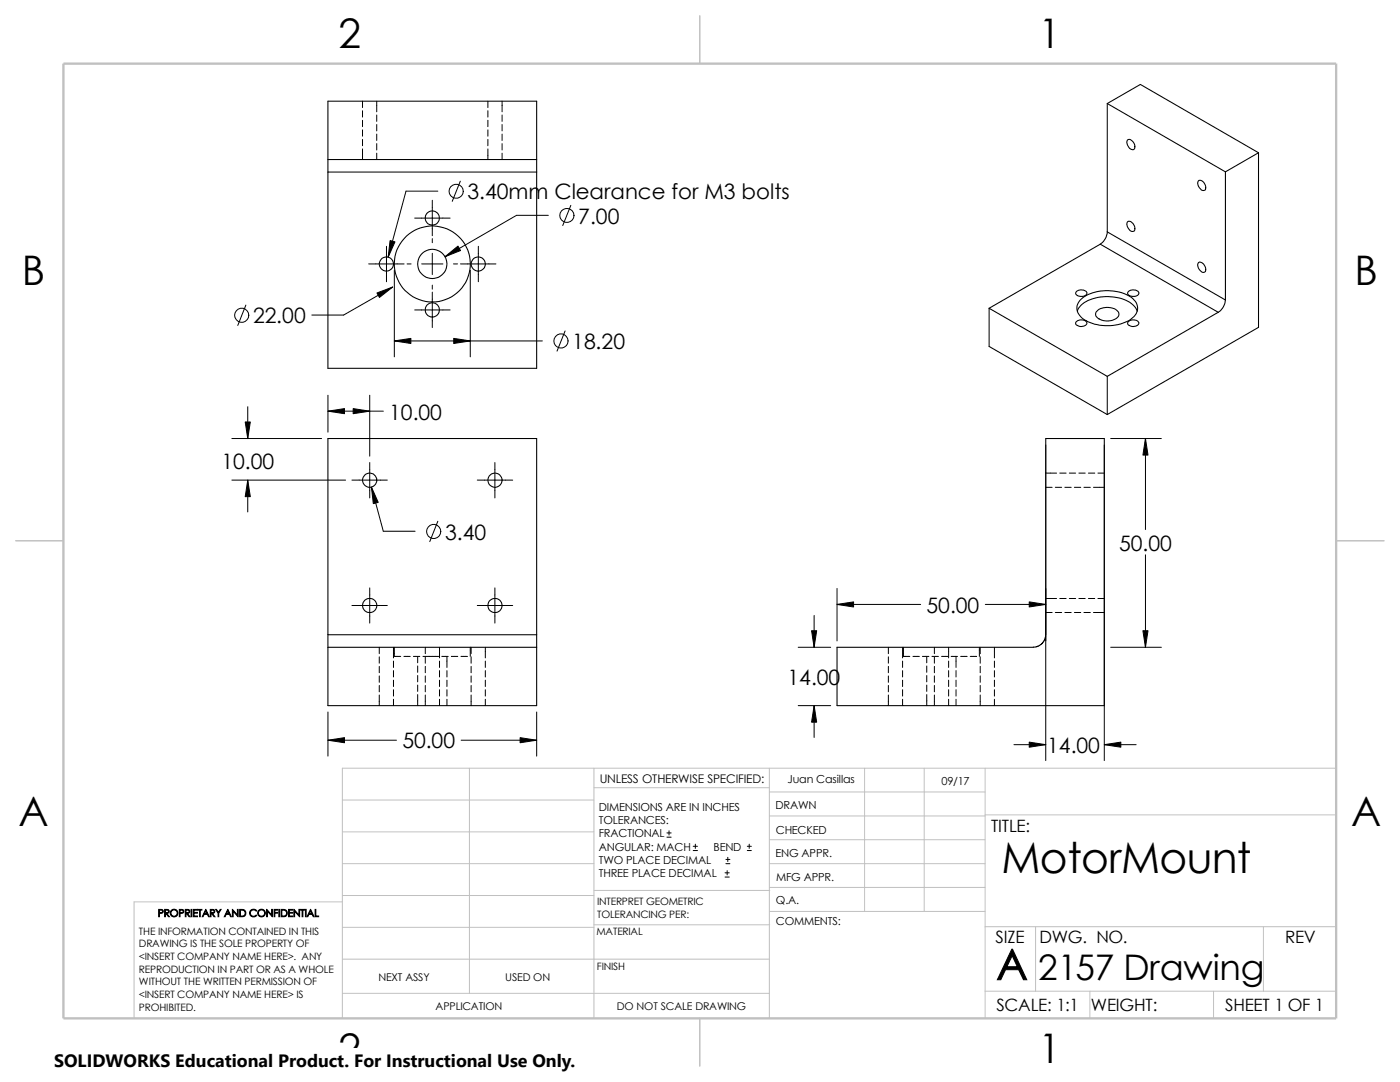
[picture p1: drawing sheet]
<svg xmlns="http://www.w3.org/2000/svg" width="279mm" height="216mm" viewBox="0 0 279 216" stroke-linecap="round" stroke-linejoin="round" font-family="sans-serif">
<g fill="none" stroke="#c0c0c0" stroke-width=".2">
<path d="M68.3 159.6h50.2M93.7 153.3v44.9M118.5 157.2h35M118.5 153.3v49.9M153.5 158h43.1M153.5 153.3v49.9M172.6 153.3v28.6M184.4 153.3v28.6M196.6 153.3v49.9M266.7 153.3h-198.4v49.9M68.3 180h-41.5v23.2M68.3 172.3h50.2"/>
<path d="M68.3 166h50.2M68.3 178.7h50.2M118.5 177.7h35.1M153.5 177.1h43.1M153.5 172.3h43.1M153.5 162.8h43.1M153.5 167.6h43.1M196.6 162.6h70.1M68.3 191.4h85.2M68.3 185h50.2M68.3 198.2h85.2M118.5 184.5h35.1"/>
<path d="M153.6 181.9h43M196.6 197.8h70.1M196.6 184.9h70.1M206.7 184.9v12.9M217.5 197.8v5.4M242.2 197.8v5.4M252.1 184.9v12.9"/>
</g>
<path d="M139.7 3.1v9.6M3.1 107.9h9.6M266.7 107.9h9.5M139.7 203.2v9.5" fill="none" stroke="#c0c0c0" stroke-width=".21"/>
<path d="M12.7 12.7h254v190.5h-254z" fill="none" stroke="#c0c0c0" stroke-width=".47"/>
<g fill="none" stroke="#000" stroke-width=".2">
<path d="M72.3 20.2v1.3M72.3 22.1v1.3M72.3 24v1.3M72.3 25.9v1.3M72.3 27.8v1.3M72.3 29.7v2.1M75.2 20.2v2.1M75.2 22.9v1.3M75.2 24.8v1.3M75.2 26.8v1.2M75.2 28.7v1.2M75.2 30.6v1.2"/>
<path d="M86.3 40v7M87.4 38.1h-6.4l-3.5 13.2M91.9 36.2l-1.6 4M97.4 20.2v1.3M97.4 22.1v1.3M97.4 24v1.3M97.4 25.9v1.3M97.4 27.8v1.3M97.4 29.7v2.1M100.2 20.2v2.1M100.2 22.9v1.3M100.2 24.8v1.3"/>
<path d="M100.2 26.8v1.2M100.2 28.7v1.2M100.2 30.6v1.2M73.6 52.7h7M77.1 49.1v7.1M78.4 57.3l-9.8 5.6h-6.4M78.7 53.9v17.3M81.2 52.7h.8M82.8 43.5h7M84.2 52.7h4.2M86.3 47.6v.8M86.3 50.5v4.3"/>
<path d="M86.3 56.9v.8M86.3 58.3v7.1M90.5 52.7h.8M91.9 52.7h7.1M93.9 53.9v17.3M95.5 49.1v7.1M109.4 43h-6.3l-14.3 8.2M113.9 41l-1.6 4M49.1 60.9l-1.6 4M65.4 78.9v7.3M73.8 78.9v12.1M78.7 68h29.5"/>
<path d="M82.8 61.8h7M112.8 66l-1.6 4.1M46.3 87.5h17.9M46.3 95.8h22.7M49.4 81.2v6.3M49.4 95.8v6.4M65.4 82h11.1M70.2 95.8h7.1M73.8 92.3v7.1M74.1 97.2l2.4 8.8h6.3M95.2 95.8h7.1M98.8 92.3v7.1"/>
<path d="M208.7 97.2h1.3M208.7 94.4h2.2M208.7 88.8v63M210.6 97.2h1.3M211.5 94.4h1.3M212.5 97.2h1.3M213.4 94.4h1.3M214.4 97.2h1.3M215.3 94.4h1.3M216.3 97.2h1.3M217.2 94.4h1.3M218.2 97.2h2.2"/>
<path d="M219.1 94.4h1.3M220.4 88.8v63M221.7 87.5h10.1M228.6 87.5v18.2M73.8 117.3v7M87.4 104l-1.6 4.1M98.8 117.3v7M167 117.4v10.5M208.7 119.4h2.2M211.5 119.4h1.3M213.4 119.4h1.3M215.3 119.4h1.3"/>
<path d="M217.2 119.4h1.3M219.1 119.4h1.3M228.6 110.7v18.5M70.2 120.8h7.1M75.7 129.2v1.2M75.7 131.1v1.2M75.7 133v1.2M75.7 134.9v1.2M75.7 136.8v1.2M75.7 138.7v2.1M78.5 129.2v2.1M78.5 131.9v1.3"/>
<path d="M78.5 133.8v1.3M78.5 135.7v1.3M78.5 137.6v1.3M78.5 139.5v1.3M78.7 129.2v1.8h1.3M80.6 131h1.3M82.5 131h1.3M83.4 131v1.2M83.4 132.9v1.3M83.4 134.8v1.3M83.4 136.7v1.3M83.4 138.6v2.2"/>
<path d="M84.4 131h3.1M84.9 129.2v1.2M84.9 131.1v1.2M84.9 133v1.2M84.9 134.9v1.2M84.9 136.8v1.2M84.9 138.7v2.1M87.7 129.2v2.1M87.7 131.9v1.3M87.7 133.8v1.3M87.7 135.7v1.3M87.7 137.6v1.3"/>
<path d="M87.7 139.5v1.3M88.2 131h1.3M89.2 131v2.2M89.2 133.8v1.3M89.2 135.7v1.3M89.2 137.6v1.3M89.2 139.5v1.3M90.1 131h1.3M92 131h1.3M93.9 129.2v1.8M94 129.2v1.2M94 131.1v1.2"/>
<path d="M94 133v1.2M94 134.9v1.2M94 136.8v1.2M94 138.7v2.1M95.2 120.8h7.1M96.9 129.2v2.1M96.9 131.9v1.3M96.9 133.8v1.3M96.9 135.7v1.3M96.9 137.6v1.3M96.9 139.5v1.3M159.3 129.2h6.5"/>
<path d="M162.5 122.8v6.4M167 120.6h16.7M177.3 129.2v1.2M177.3 131.1v1.2M177.3 133v1.2M177.3 134.9v1.2M177.3 136.8v1.2M177.3 138.7v2.1M180.1 129.2v2.1M180.1 131.9v1.3M180.1 133.8v1.3M180.1 135.7v1.3"/>
<path d="M180.1 137.6v1.3M180.1 139.5v1.3M180.3 129.2v1.8h1.3M182.2 131h1.3M184.1 131h1.3M185 131v1.2M185 132.9v1.3M185 134.8v1.3M185 136.7v1.3M185 138.6v2.2M186 131h1.3M186.5 129.2v1.2"/>
<path d="M186.5 131.1v1.2M186.5 133v1.2M186.5 134.9v1.2M186.5 136.8v1.2M186.5 138.7v2.1M187.9 131h1.3M189.3 129.2v2.1M189.3 131.9v1.3M189.3 133.8v1.3M189.3 135.7v1.3M189.3 137.6v1.3M189.3 139.5v1.3"/>
<path d="M189.8 131h1.3M190.8 131v2.2M190.8 133.8v1.3M190.8 135.7v1.3M190.8 137.6v1.3M190.8 139.5v1.3M191.7 131h1.3M193.6 131h1.3M195.5 129.2v1.8M195.6 129.2v1.2M195.6 131.1v1.2M195.6 133v1.2"/>
<path d="M195.6 134.9v1.2M195.6 136.8v1.2M195.6 138.7v2.1M196.6 120.6h12.1M198.5 129.2v2.1M198.5 131.9v1.3M198.5 133.8v1.3M198.5 135.7v1.3M198.5 137.6v1.3M198.5 139.5v1.3M208.7 122.2h1.3M210.6 122.2h1.3"/>
<path d="M212.5 122.2h1.3M214.4 122.2h1.3M216.3 122.2h1.3M218.2 122.2h2.2M221.7 129.2h10.1M65.4 142.1v8.8M65.4 147.7h13.7M92 147.7h15.1M107.1 142.1v8.8M159.3 140.8h6.5M162.5 140.8v6.4M202.4 148.6h6.3"/>
<path d="M220.4 148.6h6.3M133.1 167h.8M133.1 166.2h.8M133.5 165.8v.8M138.3 169.7h.9M138.3 168.9h.9M138.8 168.4v.9M144.7 175h.8M144.7 174.2h.8M144.9 172.3h.8M144.9 171.5h.8M145.1 173.7v.9"/>
<path d="M145.2 171.1v.8M149.1 169.7h.8M149.1 168.9h.8M149.5 168.4v.9"/>
<circle cx="91.1" cy="38.2" r="1.4"/>
<circle cx="113.2" cy="43" r="1.4"/>
<circle cx="48.2" cy="62.9" r="1.41"/>
<circle cx="112" cy="68" r="1.41"/>
<circle cx="86.6" cy="106" r="1.41"/>
</g>
<g fill="none" stroke="#000" stroke-width=".21">
<path d="M65.4 31.8v-11.6h41.7v11.6M65.4 34.3v39.2h41.7v-39.2M65.4 31.8h41.7M65.4 34.3h41.7M65.4 31.8v2.5M107.1 31.8v2.5M221 20.7v25.6M221 20.7l6.6-3.9 23.6 13.7M221 20.7l23.6 13.6M225 27.9a1.31 1.31 0 0 1 1.5 1.6 .69 .69 0 0 1-.8 .3 .69 .69 0 0 1-.5-.6l-.3-.8zM239.2 36.1a1.28 1.28 0 0 1 1.3 1.8 1.07 1.07 0 0 1-1.4-.9l-.1-.5zM244.6 34.3v25.6"/>
<path d="M251.2 30.5v34.8l-30.2 17.4M251.2 30.5l-6.6 3.8M214.8 58.2a1.51 1.51 0 0 1 2.1 .2 1.22 1.22 0 0 1-2.1 .4l-.1-.2zM215.5 59.9a8.6 8.6 0 0 1 8.7-1.4 3.5 3.5 0 0 1 2.8 3.2 4.2 4.2 0 0 1-3.4 2.9 8.7 8.7 0 0 1-7.9-1.4 2.28 2.28 0 0 1-.2-3.3zM219.6 48.7l-22.2 12.8M219.6 48.7l23.5 13.6M221 46.3a3.3 3.3 0 0 1-1.4 2.4M221 46.3l23.6 13.6M225 44.2a1.28 1.28 0 0 1 1.4 1.9 1.27 1.27 0 0 1-1.5-1.6zM225.2 58.2a1.51 1.51 0 0 1 2.1 .2 1.22 1.22 0 0 1-2.1 .4l-.2-.2zM239.2 52.4a1.15 1.15 0 0 1 1.4 1.2 .56 .56 0 0 1-.3 .7 .56 .56 0 0 1-.7-.2 1.35 1.35 0 0 1-.4-1.7zM244.6 59.9a3.1 3.1 0 0 1-1.5 2.4"/>
<path d="M197.4 61.5l23.6 13.6M197.4 61.5v7.6l23.6 13.6M214.8 64.2a1.36 1.36 0 0 1 2.1 .3 1.36 1.36 0 0 1-2.2 .1zM215 62.1a4.4 4.4 0 0 1 3.6-2.6 8.8 8.8 0 0 1 7.5 1.3l.5 .6 .3 .7M218.8 62.2a3.1 3.1 0 0 1 4.5 .2 1.46 1.46 0 0 1-1.5 1.6 2.87 2.87 0 0 1-3.1-1zM221 75.1v7.6M225.2 64.2a1.36 1.36 0 0 1 2.1 .3 1.36 1.36 0 0 1-2.3 .1zM243.1 62.3l-22.1 12.8M208.7 87.5h11.7v53.3h-53.4v-11.6h39.2l.9-.2 1-.7 .4-.7 .2-.9zM65.4 129.2h41.7M65.4 126.7v-39.2h41.7v39.2M65.4 129.2v11.6h41.7v-11.6"/>
<path d="M65.4 126.7h41.7M65.4 126.7v2.5M107.1 126.7v2.5"/>
<circle cx="77.1" cy="52.7" r="1.41"/>
<circle cx="86.3" cy="52.7" r="2.92"/>
<circle cx="86.3" cy="43.5" r="1.41"/>
<circle cx="86.3" cy="52.7" r="7.6"/>
<circle cx="95.5" cy="52.7" r="1.41"/>
<circle cx="86.3" cy="61.8" r="1.41"/>
<circle cx="73.8" cy="95.8" r="1.41"/>
<circle cx="98.8" cy="95.8" r="1.41"/>
<circle cx="73.8" cy="120.8" r="1.41"/>
<circle cx="98.8" cy="120.8" r="1.41"/>
</g>
<g fill="#000" stroke="#000" stroke-width=".2">
<path d="M77.9 48l.9 .3-1.3 3zM75.2 58.5l3.2-1.2-2.7 2.1zM88.8 51.2l2.6-2.1 .5 .9zM78.7 68l3.3-.5v1zM90.6 67.5l3.3 .5-3.3 .5zM48.9 84.2h1.1l-.6 3.3zM49.4 95.8l.6 3.3h-1.1zM65.4 82l3.3-.5v1zM70.5 81.5l3.3 .5-3.3 .5zM74.1 97.2l1.4 3-1 .3zM228.6 87.5l.5 3.3h-1zM162 125.9h1l-.5 3.3z"/>
<path d="M167 120.6l3.3-.5v1zM205.4 120.1l3.3 .5-3.3 .5zM228.1 125.9h1l-.5 3.3zM65.4 147.7l3.3-.5v1zM103.8 147.2l3.3 .5-3.3 .5zM162.5 140.8l.5 3.3h-1zM205.4 148.1l3.3 .5-3.3 .5zM220.4 148.6l3.3-.5v1z"/>
</g>
<path d="M10.8 209.2h104.1v6.7h-104.1z" fill="#fff"/>
<g font-size="8.5">
<text x="199.9" y="174.1">MotorMount</text>
<text x="198.8" y="195.5">A</text>
</g>
<g font-size="8.1">
<text x="67.6" y="9.7">2</text>
<text x="207.3" y="9.7">1</text>
<text x="4.4" y="56.9">B</text>
<text x="270.3" y="56.9">B</text>
<text x="3.7" y="164.9">A</text>
<text x="269.7" y="164.9">A</text>
<text x="67.6" y="212.1">2</text>
<text x="207.3" y="212.1">1</text>
</g>
<text font-size="7" x="207.2" y="195.6">2157 Drawing</text>
<g font-size="4.2">
<text x="93.3" y="39.8">3.40mm Clearance for M3 bolts</text>
<text x="115.4" y="44.6">7.00</text>
<text x="50.5" y="64.5">22.00</text>
<text x="114.2" y="69.7">18.20</text>
<text x="77.7" y="83.7">10.00</text>
<text x="44.2" y="93.5">10.00</text>
<text x="88.8" y="107.7">3.40</text>
<text x="223.3" y="109.9">50.00</text>
<text x="184.9" y="122.3">50.00</text>
<text x="157.2" y="136.7">14.00</text>
<text x="80.3" y="149.4">50.00</text>
<text x="209" y="150.3">14.00</text>
</g>
<text font-size="3.6" x="10.8" y="213">SOLIDWORKS Educational Product. For Instructional Use Only.</text>
<g font-size="3.4">
<text x="197.8" y="166">TITLE:</text>
<text x="198.7" y="188.1">SIZE</text>
<text x="207.5" y="188.1">DWG. NO.</text>
<text x="256.5" y="188.2">REV</text>
<text x="198.8" y="201.7">SCALE: 1:1</text>
<text x="217.7" y="201.8">WEIGHT:</text>
<text x="244.5" y="201.7">SHEET 1 OF 1</text>
</g>
<text font-size="2.4" x="119.7" y="156.2">UNLESS OTHERWISE SPECIFIED:</text>
<g font-size="2.2">
<text x="119.5" y="161.8">DIMENSIONS ARE IN INCHES</text>
<text x="154.8" y="161.5">DRAWN</text>
<text x="157.2" y="156.2">Juan Casillas</text>
<text x="187.9" y="156.7">09/17</text>
<text x="119.5" y="164.4">TOLERANCES:</text>
<text x="119.5" y="167.1">FRACTIONAL</text>
<text x="154.8" y="166.3">CHECKED</text>
<text x="119.5" y="172.4">TWO PLACE DECIMAL</text>
<text x="119.5" y="169.8">ANGULAR: MACH</text>
<text x="142.4" y="169.8">BEND</text>
<text x="154.8" y="171">ENG APPR.</text>
<text x="119.5" y="175">THREE PLACE DECIMAL</text>
<text x="154.9" y="175.7">MFG APPR.</text>
<text x="154.9" y="184.7">COMMENTS:</text>
<text x="154.9" y="180.5">Q.A.</text>
</g>
<g font-size="2.1">
<text x="75.5" y="195.7">NEXT ASSY</text>
<text x="100.8" y="195.7">USED ON</text>
<text x="86.9" y="201.5">APPLICATION</text>
<text x="123.1" y="201.6">DO NOT SCALE DRAWING</text>
</g>
<g font-size="2">
<text x="31.5" y="182.9">PROPRIETARY AND CONFIDENTIAL</text>
<text x="119.2" y="180.6">INTERPRET GEOMETRIC</text>
<text x="119.2" y="183.1">TOLERANCING PER:</text>
<text x="27.7" y="186.5">THE INFORMATION CONTAINED IN THIS</text>
<text x="27.7" y="189.1">DRAWING IS THE SOLE PROPERTY OF</text>
<text x="27.7" y="191.6">&lt;INSERT COMPANY NAME HERE&gt;. ANY</text>
<text x="119" y="186.6">MATERIAL</text>
<text x="27.7" y="194.1">REPRODUCTION IN PART OR AS A WHOLE</text>
<text x="27.7" y="196.6">WITHOUT THE WRITTEN PERMISSION OF</text>
<text x="119.1" y="193.5">FINISH</text>
<text x="27.7" y="201.7">PROHIBITED.</text>
<text x="27.7" y="199.1">&lt;INSERT COMPANY NAME HERE&gt; IS</text>
</g>
</svg>
